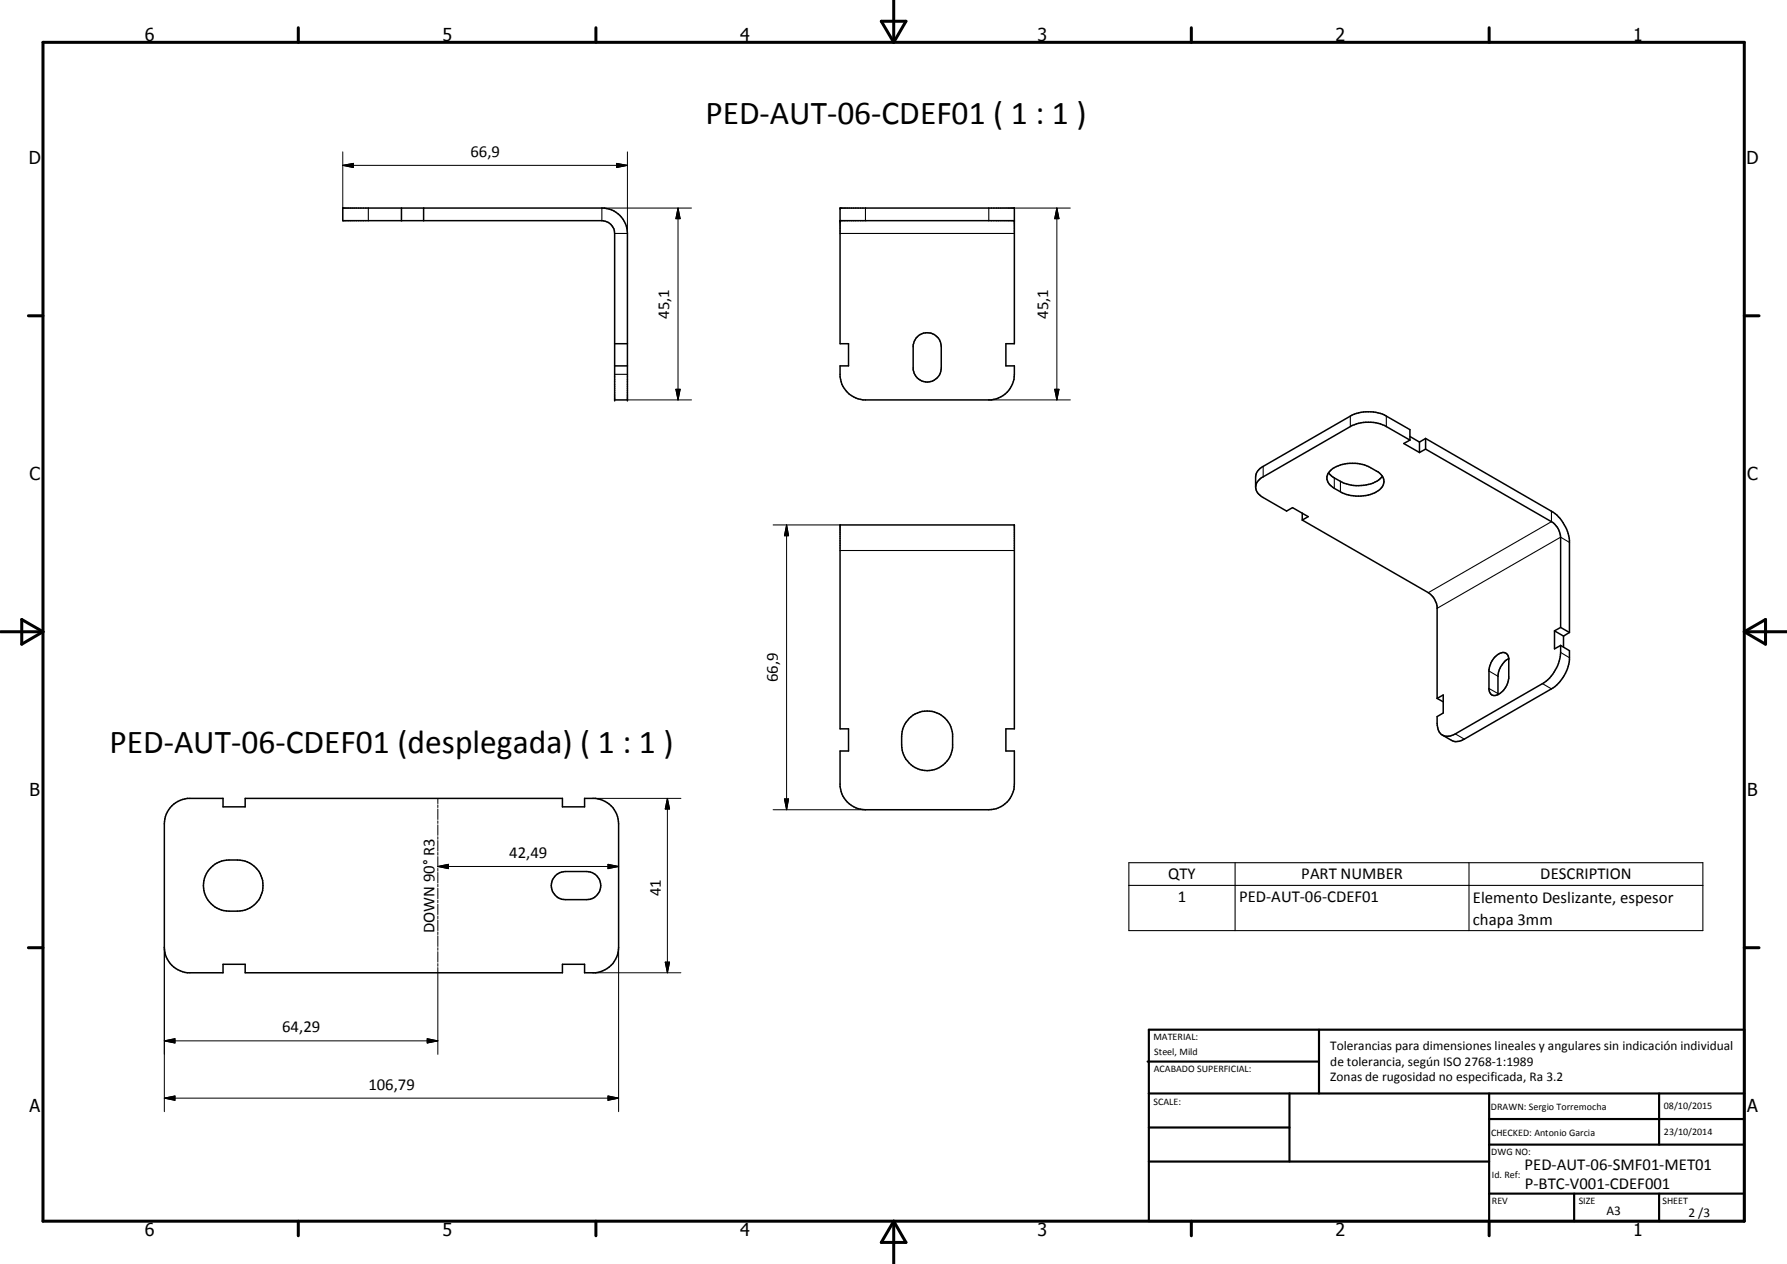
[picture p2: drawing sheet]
<svg xmlns="http://www.w3.org/2000/svg" width="420mm" height="297mm" viewBox="0 0 420 297" stroke-linecap="round" stroke-linejoin="round" font-family="sans-serif">
<g fill="none" stroke="#000" stroke-width=".35">
<path d="M80.6 48.9h61.5a6.1 6.1 0 0 1 5.4 6v39.1h-3v-39.1a3 3 0 0 0-3-3h-60.9zM94.4 48.9v3M99.6 48.9v3M197.5 48.9h41v31.9h-2v5.2h2a7.3 7.3 0 0 1-1.4 5.8l-.8 .8-1 .7-1 .4-1.2 .3h-30.2a6.1 6.1 0 0 1-5.4-5.4v-2.6h2v-5.2h-2zM197.5 51.9h41M215.4 79.5a3.3 3.3 0 0 1 3.7-1.2 3.3 3.3 0 0 1 2.2 3.2v5a3.3 3.3 0 0 1-3.1 3.3 3.3 3.3 0 0 1-3.5-2.9v-5.8zM144.5 86h3M144.5 80.8h3M295.2 114.5a2.94 2.94 0 0 0 1.8 2.4l5.5 3.2 1.4-.8 3.7 2.1-1.4 .8M312.4 111.1a9.5 9.5 0 0 0 10.9 2.2l.8-.5 .9-.9M312.7 110.7a8.9 8.9 0 0 1 10.9 0 2.51 2.51 0 0 1 1.8 2.2 2.51 2.51 0 0 1-1.3 2.4 9.5 9.5 0 0 1-10.8-.8 2.42 2.42 0 0 1-.6-3.8zM331.5 103.4l-5.5-3.2a9.2 9.2 0 0 0-8.5 0l-20.5 11.9a2.95 2.95 0 0 0-1.8 2.4"/>
<path d="M331.5 103.4v-2.4l-5.5-3.2a9.2 9.2 0 0 0-8.5 0l-20.5 11.8a2.95 2.95 0 0 0-1.8 2.4v2.5M331.5 103.4l-1.4 .8 3.6 2.1M331.5 102.6l2.2 1.3M333.7 103.9v2.4M335.2 105.5l29.6 17.1a4.6 4.6 0 0 1 2.1 3.6v21.2M335.2 103l29.6 17.1a9.2 9.2 0 0 1 4.2 6.9v21.6M335.2 105.5l-1.5 .8M335.2 103v2.5M335.2 103l-1.5 .9M197.5 123.4h41v47.9h-2v5.2h2v7.8a6 6 0 0 1-6 6h-29a6.1 6.1 0 0 1-6-5.4v-8.4h2v-5.2h-2zM306.2 122.2l29.6 17.1a4.7 4.7 0 0 1 2.1 3.3v21.5M306.2 120.6v1.6"/>
<path d="M351.5 154.3a2.41 2.41 0 0 1 2.4-.9l.5 .4 .3 .9v4.7a4.8 4.8 0 0 1-3.2 4 1.3 1.3 0 0 1-1.4-1.3v-4.7a5.2 5.2 0 0 1 1.4-3.1zM354.7 154.8a5 5 0 0 0-2.5 4.1v4.3M365.5 148.3v4.2l1.4-.8M365.5 148.3l2.1 1.2M366.9 151.7l2.1 1.2a8.9 8.9 0 0 1-.5 4.2 9.1 9.1 0 0 1-3.7 4.8l-21.3 12.2a2.48 2.48 0 0 1-2.2-.1l-2.1-1.2M366.9 147.4l-1.4 .9M366.9 147.4l2.1 1.2M366.9 151.7a9.6 9.6 0 0 1-1.5 6.3l-1.1 1.4-1.2 1-20.9 12.1-1.3 .5a2.21 2.21 0 0 1-1.7-.2M367.6 149.5v2.6M369 148.6l-1.4 .9M213.8 168.8a6 6 0 0 1 6.2-1.4 6 6 0 0 1 4 5.1 8.6 8.6 0 0 1-.7 5.4 6 6 0 0 1-6.8 3 6 6 0 0 1-4.5-5.9v-1.9l.2-1.8a6 6 0 0 1 1.6-2.5zM337.9 164.1l1.4-.8v4.3l-1.4 .8v1.6a3 3 0 0 0 1.3 2.8"/>
<path d="M337.9 164.1l1.4 .8M40.4 189.4l1.4-1.1 2.3-.7h8.3v2h5.2v-2h74.6v2h5.2v-2a8.4 8.4 0 0 1 4.3 .5 6 6 0 0 1 3.7 5.5v29a6 6 0 0 1-5.4 6h-2.6v-2h-5.2v2h-74.6v-2h-5.2v2h-8.3a6.1 6.1 0 0 1-5.5-6v-29a6 6 0 0 1 1.8-4.2zM49.6 203.9a6 6 0 0 1 4.2-1.8h2a6 6 0 0 1 6 6 6 6 0 0 1-6 6h-2a6 6 0 0 1-5.5-3.7 6 6 0 0 1 1.3-6.5zM130.6 205.8l1-.7 .9-.2 5.5-.1a3.3 3.3 0 0 1 3.2 3.3 3.3 3.3 0 0 1-3.2 3.3h-5.1a3.3 3.3 0 0 1-3-2 3.3 3.3 0 0 1 .7-3.6z"/>
</g>
<g fill="none" stroke="#000" stroke-width=".25">
<path d="M86.6 48.9v3M141.5 48.9v3M144.5 54.9h3M197.5 54.9h41M203.5 48.9v3M232.5 48.9v3M144.5 88h3M317.5 97.8v2.4M326 97.8v2.4M297 109.6v2.5M313.7 112.3v2.5M315.2 113.1v2.5"/>
<path d="M197.5 129.4h41M364.8 120.1v2.5l-29 16.7M369 127.5l-2.1-1.3-29 16.8M350.1 157.7l2.1 1.2M366.9 153.3l2.1 1.3M342.2 172.5l2.1 1.2M350.1 161.8l2.1 1.2M362.7 160.7l2.1 1.2M265.4 202.7h135v16h-135zM265.4 208.1h135M290.4 202.7v16M345.4 202.7v16"/>
</g>
<g fill="#000">
<circle cx="197.5" cy="51.9" r=".18"/>
<circle cx="197.5" cy="48.9" r=".18"/>
<circle cx="144.5" cy="94" r=".18"/>
<circle cx="147.5" cy="94" r=".18"/>
</g>
<g fill="none" stroke="#000" stroke-width=".24">
<path d="M80.6 38.9l2.5-.5v1zM80.6 38.9h66.9M80.6 35.7v13.2M145 38.4l2.5 .5-2.5 .5zM147.5 35.7v19.2M141.5 48.9h21.1M159.4 48.9l.5 2.5h-1zM159.4 48.9v45.1M238.5 48.9h13.2M248.5 48.9l.5 2.5h-1zM248.5 48.9v45.1M147.5 94h15.1"/>
<path d="M158.9 91.5h1l-.5 2.5zM232.5 94h19.2M248 91.5h1l-.5 2.5zM181.8 123.4h15.7M184.9 123.4l.5 2.5h-1zM184.9 123.4v66.9M102.9 187.6v1.2M102.9 189.1v.7M102.9 190.1v2.5M102.9 192.9v.6M102.9 193.8v2.5M102.9 196.6v.6"/>
<path d="M102.9 197.5v2.5M139.4 187.6h20.7M156.9 187.6l.5 2.5h-1zM156.9 187.6v41M181.8 190.3h21.7M184.4 187.7h1l-.5 2.6zM102.9 203.6l2.5-.5v1zM102.9 200.3v.7M102.9 201.3v2.5M102.9 204.1v.6M102.9 205v2.5M102.9 207.8v.6"/>
<path d="M102.9 208.7v2.5M102.9 211.5v.6M102.9 212.5v2.4M102.9 215.3v.6M102.9 216.2v2.5M102.9 219v.6M102.9 219.9v2.5M102.9 203.6h42.5M142.9 203.1l2.5 .5-2.5 .5zM38.6 222.6v38.6M102.9 222.7v.6M102.9 223.6v2.5"/>
<path d="M102.9 226.4v.7M102.9 227.4v20.4M139.4 228.6h20.7M145.4 222.6v38.6M156.4 226.1h1l-.5 2.5zM38.6 244.6l2.5-.5v1zM38.6 258.1l2.5-.5v1zM38.6 244.6h64.3M38.6 258.1h106.8M100.4 244.1l2.5 .5-2.5 .5zM142.9 257.6l2.5 .5-2.5 .5z"/>
</g>
<g fill="none" stroke="#000" stroke-width=".71">
<path d="M10.1 9.9h400v277.1h-400zM70.1 6.5v3.4M140.1 6.5v3.4M207.2 5h5.8l-2.9 4.9zM210.1 0v9.9M280.1 6.5v3.4M350.1 6.5v3.4M6.7 74.2h3.4M410.1 74.2h3.5M.1 148.5h10M5.1 145.6l5 2.9-5 2.9zM410.1 148.5h10"/>
<path d="M410.1 148.5l5-2.9v5.8zM6.7 222.7h3.4M410.1 222.7h3.5M70.1 287v3.4M140.1 287v3.4M210.1 287v10M210.1 287l2.9 5h-5.8zM280.1 287v3.4M350.1 287v3.4"/>
</g>
<g fill="none" stroke="#000" stroke-width=".51">
<path d="M269.8 249.5h40.3M270.1 242h140v45h-140zM270.1 257h140M303.2 257v16M310.1 242v15M350.1 257v30M390.1 257v12M270.1 265h33.1M270.1 273h80M350.1 269h60M350.1 263h60M350.1 280.5h60"/>
<path d="M370.1 280.5v6.5M390.1 280.5v6.5"/>
</g>
<g fill="#000">
<path d="M80.6 38.9l2.5-.5v1zM145 38.4l2.5 .5-2.5 .5zM159.4 48.9l.5 2.5h-1zM248.5 48.9l.5 2.5h-1zM158.9 91.5h1l-.5 2.5zM248 91.5h1l-.5 2.5zM184.9 123.4l.5 2.5h-1zM156.9 187.6l.5 2.5h-1zM184.4 187.7h1l-.5 2.6zM102.9 203.6l2.5-.5v1zM142.9 203.1l2.5 .5-2.5 .5zM156.4 226.1h1l-.5 2.5z"/>
<path d="M38.6 244.6l2.5-.5v1zM38.6 258.1l2.5-.5v1zM100.4 244.1l2.5 .5-2.5 .5zM142.9 257.6l2.5 .5-2.5 .5z"/>
</g>
<g font-size="7.9">
<text x="165.9" y="29.2">PED-AUT-06-CDEF01 ( 1 : 1 )</text>
<text x="25.7" y="177">PED-AUT-06-CDEF01 (desplegada) ( 1 : 1 )</text>
</g>
<g font-size="4.2">
<text x="34" y="9.6">6</text>
<text x="104" y="9.6">5</text>
<text x="174" y="9.6">4</text>
<text x="244" y="9.6">3</text>
<text x="314" y="9.6">2</text>
<text x="384" y="9.6">1</text>
<text x="6.8" y="38.7">D</text>
<text x="410.6" y="38.7">D</text>
<text x="7" y="112.9">C</text>
<text x="410.8" y="112.9">C</text>
<text x="7" y="187.1">B</text>
<text x="410.8" y="187.1">B</text>
<text x="7" y="261.4">A</text>
<text x="410.8" y="261.4">A</text>
<text x="34" y="290.4">6</text>
<text x="104" y="290.4">5</text>
<text x="174" y="290.4">4</text>
<text x="244" y="290.4">3</text>
<text x="314" y="290.4">2</text>
<text x="384" y="290.4">1</text>
</g>
<g font-size="3.9">
<text x="110.6" y="36.8">66,9</text>
<text x="157.3" y="75" transform="rotate(-90 157.3 75)">45,1</text>
<text x="246.5" y="75" transform="rotate(-90 246.5 75)">45,1</text>
<text x="182.9" y="160.3" transform="rotate(-90 182.9 160.3)">66,9</text>
<text x="119.7" y="201.5">42,49</text>
<text x="274.6" y="206.7">QTY</text>
<text x="305.9" y="206.7">PART NUMBER</text>
<text x="362.2" y="206.7">DESCRIPTION</text>
<text x="155.4" y="210.6" transform="rotate(-90 155.4 210.6)">41</text>
<text x="276.9" y="212">1</text>
<text x="291.3" y="212">PED-AUT-06-CDEF01</text>
<text x="346.3" y="212.1">Elemento Deslizante, espesor</text>
<text x="102.2" y="219.3" transform="rotate(-90 102.2 219.3)">DOWN 90° R3</text>
<text x="346.3" y="217.4">chapa 3mm</text>
<text x="66.4" y="242.6">64,29</text>
<text x="86.6" y="256">106,79</text>
<text x="358.5" y="275">PED-AUT-06-SMF01-MET01</text>
<text x="358.5" y="279.4">P-BTC-V001-CDEF001</text>
</g>
<g font-size="3.1">
<text x="312.7" y="246.8">Tolerancias para dimensiones lineales y angulares sin indicación individual</text>
<text x="312.7" y="250.4">de tolerancia, según ISO 2768-1:1989</text>
<text x="312.7" y="254">Zonas de rugosidad no especificada, Ra 3.2</text>
<text x="377.7" y="285.6">A3</text>
<text x="397" y="285.9">2 /3</text>
</g>
<g font-size="2.4">
<text x="271.2" y="244.4">MATERIAL:</text>
<text x="271.3" y="252">ACABADO SUPERFICIAL:</text>
<text x="271.4" y="247.9">Steel, Mild</text>
<text x="271.2" y="259.7">SCALE:</text>
<text x="350.6" y="260.8">DRAWN: Sergio Torremocha</text>
<text x="391.2" y="260.6">08/10/2015</text>
<text x="350.6" y="267">CHECKED: Antonio Garcia</text>
<text x="391.2" y="266.7">23/10/2014</text>
<text x="350.6" y="271.4">DWG NO:</text>
<text x="350.8" y="276.9">Id. Ref:</text>
<text x="350.8" y="282.8">REV</text>
<text x="371.2" y="282.9">SIZE</text>
<text x="390.9" y="282.9">SHEET</text>
</g>
</svg>
